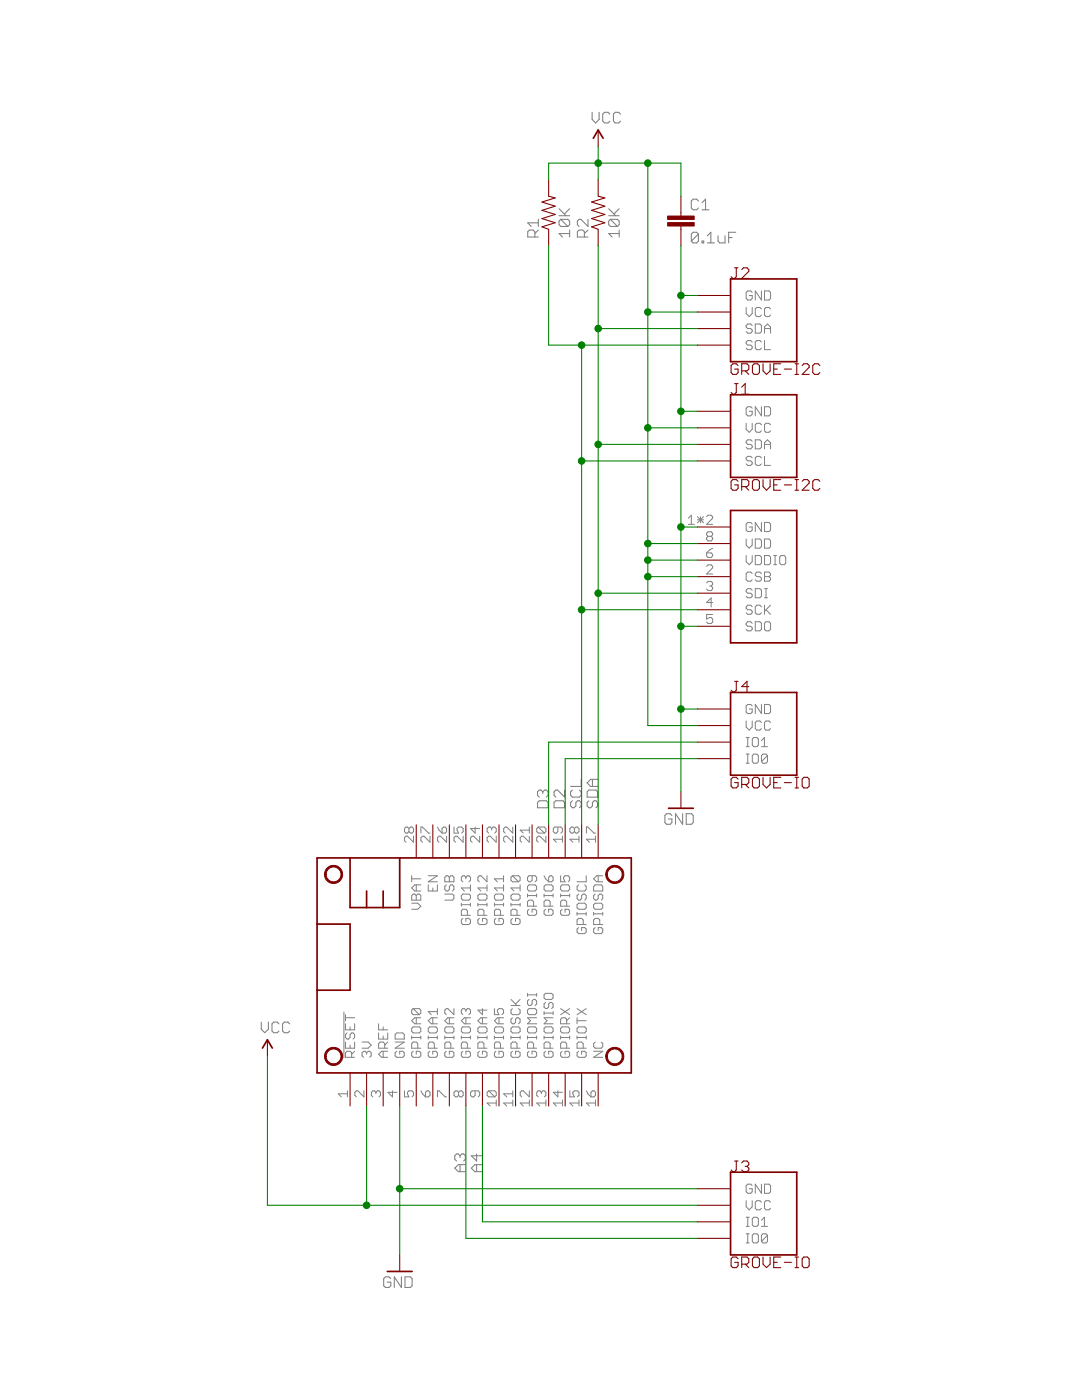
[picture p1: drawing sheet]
<?xml version="1.0" encoding="utf-8"?>
<!DOCTYPE eagle SYSTEM "eagle.dtd">
<eagle version="9.2.2">
<drawing>
<settings>
<setting alwaysvectorfont="yes"/>
<setting keepoldvectorfont="yes"/>
<setting verticaltext="up"/>
</settings>
<grid distance="0.1" unitdist="inch" unit="inch" style="lines" multiple="1" display="no" altdistance="0.01" altunitdist="inch" altunit="inch"/>
<schematic xreflabel="%F%N/%S.%C%R" xrefpart="/%S.%C%R">
<libraries>
<library name="microbuilder">
<symbols>
<symbol name="MICROSHIELD">
<wire x1="0" y1="33.02" x2="0" y2="22.86" width="0.254" layer="94"/>
<wire x1="0" y1="22.86" x2="0" y2="12.7" width="0.254" layer="94"/>
<wire x1="0" y1="12.7" x2="0" y2="0" width="0.254" layer="94"/>
<wire x1="0" y1="0" x2="48.26" y2="0" width="0.254" layer="94"/>
<wire x1="48.26" y1="0" x2="48.26" y2="33.02" width="0.254" layer="94"/>
<wire x1="48.26" y1="33.02" x2="12.7" y2="33.02" width="0.254" layer="94"/>
<pin name="!RESET" x="5.08" y="-5.08" length="middle" direction="in" rot="R90"/>
<pin name="3V" x="7.62" y="-5.08" length="middle" direction="sup" rot="R90"/>
<pin name="AREF" x="10.16" y="-5.08" length="middle" direction="pas" rot="R90"/>
<pin name="GND" x="12.7" y="-5.08" length="middle" direction="pwr" rot="R90"/>
<pin name="GPIOA0" x="15.24" y="-5.08" length="middle" rot="R90"/>
<pin name="GPIOA1" x="17.78" y="-5.08" length="middle" rot="R90"/>
<pin name="GPIOA2" x="20.32" y="-5.08" length="middle" rot="R90"/>
<pin name="GPIOA3" x="22.86" y="-5.08" length="middle" rot="R90"/>
<pin name="GPIOA4" x="25.4" y="-5.08" length="middle" rot="R90"/>
<pin name="GPIOA5" x="27.94" y="-5.08" length="middle" rot="R90"/>
<pin name="GPIOSCK" x="30.48" y="-5.08" length="middle" rot="R90"/>
<pin name="GPIOMOSI" x="33.02" y="-5.08" length="middle" rot="R90"/>
<pin name="GPIOMISO" x="35.56" y="-5.08" length="middle" rot="R90"/>
<pin name="GPIORX" x="38.1" y="-5.08" length="middle" rot="R90"/>
<pin name="GPIOTX" x="40.64" y="-5.08" length="middle" rot="R90"/>
<pin name="NC" x="43.18" y="-5.08" length="middle" direction="pas" rot="R90"/>
<pin name="GPIOSDA" x="43.18" y="38.1" length="middle" rot="R270"/>
<pin name="GPIOSCL" x="40.64" y="38.1" length="middle" rot="R270"/>
<circle x="45.72" y="30.48" radius="1.27" width="0.254" layer="94"/>
<circle x="45.72" y="2.54" radius="1.27" width="0.254" layer="94"/>
<pin name="GPIO5" x="38.1" y="38.1" length="middle" rot="R270"/>
<pin name="GPIO9" x="33.02" y="38.1" length="middle" rot="R270"/>
<pin name="GPIO6" x="35.56" y="38.1" length="middle" rot="R270"/>
<pin name="GPIO10" x="30.48" y="38.1" length="middle" rot="R270"/>
<pin name="GPIO11" x="27.94" y="38.1" length="middle" rot="R270"/>
<pin name="GPIO12" x="25.4" y="38.1" length="middle" rot="R270"/>
<pin name="GPIO13" x="22.86" y="38.1" length="middle" rot="R270"/>
<pin name="EN" x="17.78" y="38.1" length="middle" direction="pas" rot="R270"/>
<pin name="USB" x="20.32" y="38.1" length="middle" direction="sup" rot="R270"/>
<pin name="VBAT" x="15.24" y="38.1" length="middle" direction="sup" rot="R270"/>
<wire x1="12.7" y1="33.02" x2="5.08" y2="33.02" width="0.254" layer="94"/>
<wire x1="5.08" y1="33.02" x2="0" y2="33.02" width="0.254" layer="94"/>
<wire x1="5.08" y1="33.02" x2="5.08" y2="25.4" width="0.254" layer="94"/>
<wire x1="5.08" y1="25.4" x2="7.62" y2="25.4" width="0.254" layer="94"/>
<wire x1="7.62" y1="25.4" x2="10.16" y2="25.4" width="0.254" layer="94"/>
<wire x1="10.16" y1="25.4" x2="12.7" y2="25.4" width="0.254" layer="94"/>
<wire x1="12.7" y1="25.4" x2="12.7" y2="33.02" width="0.254" layer="94"/>
<wire x1="7.62" y1="27.94" x2="7.62" y2="25.4" width="0.254" layer="94"/>
<wire x1="10.16" y1="27.94" x2="10.16" y2="25.4" width="0.254" layer="94"/>
<wire x1="0" y1="22.86" x2="5.08" y2="22.86" width="0.254" layer="94"/>
<wire x1="5.08" y1="22.86" x2="5.08" y2="12.7" width="0.254" layer="94"/>
<wire x1="5.08" y1="12.7" x2="0" y2="12.7" width="0.254" layer="94"/>
<circle x="2.54" y="2.54" radius="1.27" width="0.254" layer="94"/>
<circle x="2.54" y="30.48" radius="1.27" width="0.254" layer="94"/>
</symbol>
</symbols>
<devicesets>
<deviceset name="FEATHERWING" prefix="MS">
<gates>
<gate name="G$1" symbol="MICROSHIELD" x="-25.4" y="-15.24"/>
</gates>
<devices>
<device name="" package="FEATHERWING">
<connects>
<connect gate="G$1" pin="!RESET" pad="1"/>
<connect gate="G$1" pin="3V" pad="2"/>
<connect gate="G$1" pin="AREF" pad="3"/>
<connect gate="G$1" pin="EN" pad="27"/>
<connect gate="G$1" pin="GND" pad="4"/>
<connect gate="G$1" pin="GPIO10" pad="22"/>
<connect gate="G$1" pin="GPIO11" pad="23"/>
<connect gate="G$1" pin="GPIO12" pad="24"/>
<connect gate="G$1" pin="GPIO13" pad="25"/>
<connect gate="G$1" pin="GPIO5" pad="19"/>
<connect gate="G$1" pin="GPIO6" pad="20"/>
<connect gate="G$1" pin="GPIO9" pad="21"/>
<connect gate="G$1" pin="GPIOA0" pad="5"/>
<connect gate="G$1" pin="GPIOA1" pad="6"/>
<connect gate="G$1" pin="GPIOA2" pad="7"/>
<connect gate="G$1" pin="GPIOA3" pad="8"/>
<connect gate="G$1" pin="GPIOA4" pad="9"/>
<connect gate="G$1" pin="GPIOA5" pad="10"/>
<connect gate="G$1" pin="GPIOMISO" pad="13"/>
<connect gate="G$1" pin="GPIOMOSI" pad="12"/>
<connect gate="G$1" pin="GPIORX" pad="14"/>
<connect gate="G$1" pin="GPIOSCK" pad="11"/>
<connect gate="G$1" pin="GPIOSCL" pad="18"/>
<connect gate="G$1" pin="GPIOSDA" pad="17"/>
<connect gate="G$1" pin="GPIOTX" pad="15"/>
<connect gate="G$1" pin="NC" pad="16"/>
<connect gate="G$1" pin="USB" pad="26"/>
<connect gate="G$1" pin="VBAT" pad="28"/>
</connects>
<technologies>
<technology name=""/>
</technologies>
</device>
<device name="_NODIM" package="FEATHERWING_DIM">
<connects>
<connect gate="G$1" pin="!RESET" pad="1"/>
<connect gate="G$1" pin="3V" pad="2"/>
<connect gate="G$1" pin="AREF" pad="3"/>
<connect gate="G$1" pin="EN" pad="27"/>
<connect gate="G$1" pin="GND" pad="4"/>
<connect gate="G$1" pin="GPIO10" pad="22"/>
<connect gate="G$1" pin="GPIO11" pad="23"/>
<connect gate="G$1" pin="GPIO12" pad="24"/>
<connect gate="G$1" pin="GPIO13" pad="25"/>
<connect gate="G$1" pin="GPIO5" pad="19"/>
<connect gate="G$1" pin="GPIO6" pad="20"/>
<connect gate="G$1" pin="GPIO9" pad="21"/>
<connect gate="G$1" pin="GPIOA0" pad="5"/>
<connect gate="G$1" pin="GPIOA1" pad="6"/>
<connect gate="G$1" pin="GPIOA2" pad="7"/>
<connect gate="G$1" pin="GPIOA3" pad="8"/>
<connect gate="G$1" pin="GPIOA4" pad="9"/>
<connect gate="G$1" pin="GPIOA5" pad="10"/>
<connect gate="G$1" pin="GPIOMISO" pad="13"/>
<connect gate="G$1" pin="GPIOMOSI" pad="12"/>
<connect gate="G$1" pin="GPIORX" pad="14"/>
<connect gate="G$1" pin="GPIOSCK" pad="11"/>
<connect gate="G$1" pin="GPIOSCL" pad="18"/>
<connect gate="G$1" pin="GPIOSDA" pad="17"/>
<connect gate="G$1" pin="GPIOTX" pad="15"/>
<connect gate="G$1" pin="NC" pad="16"/>
<connect gate="G$1" pin="USB" pad="26"/>
<connect gate="G$1" pin="VBAT" pad="28"/>
</connects>
<technologies>
<technology name=""/>
</technologies>
</device>
</devices>
</deviceset>
</devicesets>
</library>
<library name="rickk2">
<symbols>
<symbol name="BME280">
<pin name="GND" x="-10.16" y="7.62" length="middle" direction="pwr"/>
<pin name="VDD" x="-10.16" y="5.08" length="middle" direction="pwr"/>
<pin name="VDDIO" x="-10.16" y="2.54" length="middle" direction="pwr"/>
<pin name="CSB" x="-10.16" y="0" length="middle" direction="in"/>
<pin name="SDI" x="-10.16" y="-2.54" length="middle"/>
<pin name="SCK" x="-10.16" y="-5.08" length="middle" direction="in"/>
<pin name="SDO" x="-10.16" y="-7.62" length="middle"/>
<wire x1="-5.08" y1="-10.16" x2="-5.08" y2="10.16" width="0.254" layer="94"/>
<wire x1="-5.08" y1="10.16" x2="5.08" y2="10.16" width="0.254" layer="94"/>
<wire x1="5.08" y1="10.16" x2="5.08" y2="-10.16" width="0.254" layer="94"/>
<wire x1="5.08" y1="-10.16" x2="-5.08" y2="-10.16" width="0.254" layer="94"/>
</symbol>
<symbol name="RESISTOR">
<wire x1="-2.54" y1="0" x2="-2.159" y2="1.016" width="0.1524" layer="94"/>
<wire x1="-2.159" y1="1.016" x2="-1.524" y2="-1.016" width="0.1524" layer="94"/>
<wire x1="-1.524" y1="-1.016" x2="-0.889" y2="1.016" width="0.1524" layer="94"/>
<wire x1="-0.889" y1="1.016" x2="-0.254" y2="-1.016" width="0.1524" layer="94"/>
<wire x1="-0.254" y1="-1.016" x2="0.381" y2="1.016" width="0.1524" layer="94"/>
<wire x1="0.381" y1="1.016" x2="1.016" y2="-1.016" width="0.1524" layer="94"/>
<wire x1="1.016" y1="-1.016" x2="1.651" y2="1.016" width="0.1524" layer="94"/>
<wire x1="1.651" y1="1.016" x2="2.286" y2="-1.016" width="0.1524" layer="94"/>
<wire x1="2.286" y1="-1.016" x2="2.54" y2="0" width="0.1524" layer="94"/>
<text x="-3.81" y="1.4986" size="1.778" layer="95">&gt;NAME</text>
<text x="-3.81" y="-3.302" size="1.778" layer="96">&gt;VALUE</text>
<pin name="2" x="5.08" y="0" visible="off" length="short" direction="pas" swaplevel="1" rot="R180"/>
<pin name="1" x="-5.08" y="0" visible="off" length="short" direction="pas" swaplevel="1"/>
</symbol>
<symbol name="DGND">
<wire x1="-1.905" y1="0" x2="1.905" y2="0" width="0.254" layer="94"/>
<text x="-2.54" y="-2.54" size="1.778" layer="96">&gt;VALUE</text>
<pin name="GND" x="0" y="2.54" visible="off" length="short" direction="sup" rot="R270"/>
</symbol>
<symbol name="VCC">
<wire x1="0.762" y1="1.27" x2="0" y2="2.54" width="0.254" layer="94"/>
<wire x1="0" y1="2.54" x2="-0.762" y2="1.27" width="0.254" layer="94"/>
<text x="-1.016" y="3.556" size="1.778" layer="96">&gt;VALUE</text>
<pin name="VCC" x="0" y="0" visible="off" length="short" direction="sup" rot="R90"/>
</symbol>
<symbol name="GROVE-I2C">
<pin name="SCL" x="-7.62" y="-5.08" visible="pin" length="middle" direction="pas"/>
<pin name="SDA" x="-7.62" y="-2.54" visible="pin" length="middle" direction="pas"/>
<pin name="VCC" x="-7.62" y="0" visible="pin" length="middle" direction="pas"/>
<pin name="GND" x="-7.62" y="2.54" visible="pin" length="middle" direction="pas"/>
<wire x1="-2.54" y1="-7.62" x2="-2.54" y2="5.08" width="0.254" layer="94"/>
<wire x1="-2.54" y1="5.08" x2="7.62" y2="5.08" width="0.254" layer="94"/>
<wire x1="7.62" y1="5.08" x2="7.62" y2="-7.62" width="0.254" layer="94"/>
<wire x1="7.62" y1="-7.62" x2="-2.54" y2="-7.62" width="0.254" layer="94"/>
<text x="-2.54" y="5.08" size="1.778" layer="94">&gt;NAME</text>
<text x="-2.54" y="-9.652" size="1.778" layer="94">&gt;VALUE</text>
</symbol>
<symbol name="GROVE-IO">
<pin name="IO0" x="-7.62" y="-5.08" visible="pin" length="middle" direction="pas"/>
<pin name="IO1" x="-7.62" y="-2.54" visible="pin" length="middle" direction="pas"/>
<pin name="VCC" x="-7.62" y="0" visible="pin" length="middle" direction="pas"/>
<pin name="GND" x="-7.62" y="2.54" visible="pin" length="middle" direction="pas"/>
<wire x1="-2.54" y1="-7.62" x2="-2.54" y2="5.08" width="0.254" layer="94"/>
<wire x1="-2.54" y1="5.08" x2="7.62" y2="5.08" width="0.254" layer="94"/>
<wire x1="7.62" y1="5.08" x2="7.62" y2="-7.62" width="0.254" layer="94"/>
<wire x1="7.62" y1="-7.62" x2="-2.54" y2="-7.62" width="0.254" layer="94"/>
<text x="-2.54" y="5.08" size="1.778" layer="94">&gt;NAME</text>
<text x="-2.54" y="-9.652" size="1.778" layer="94">&gt;VALUE</text>
</symbol>
<symbol name="CAP">
<wire x1="0" y1="2.54" x2="0" y2="2.032" width="0.1524" layer="94"/>
<wire x1="0" y1="0" x2="0" y2="0.508" width="0.1524" layer="94"/>
<text x="1.524" y="2.921" size="1.778" layer="95">&gt;NAME</text>
<text x="1.524" y="-2.159" size="1.778" layer="96">&gt;VALUE</text>
<rectangle x1="-2.032" y1="0.508" x2="2.032" y2="1.016" layer="94"/>
<rectangle x1="-2.032" y1="1.524" x2="2.032" y2="2.032" layer="94"/>
<pin name="1" x="0" y="5.08" visible="off" length="short" direction="pas" swaplevel="1" rot="R270"/>
<pin name="2" x="0" y="-2.54" visible="off" length="short" direction="pas" swaplevel="1" rot="R90"/>
</symbol>
</symbols>
<devicesets>
<deviceset name="BME280">
<gates>
<gate name="G$1" symbol="BME280" x="0" y="0"/>
</gates>
<devices>
<device name="" package="BME280">
<connects>
<connect gate="G$1" pin="CSB" pad="2"/>
<connect gate="G$1" pin="GND" pad="1 7"/>
<connect gate="G$1" pin="SCK" pad="4"/>
<connect gate="G$1" pin="SDI" pad="3"/>
<connect gate="G$1" pin="SDO" pad="5"/>
<connect gate="G$1" pin="VDD" pad="8"/>
<connect gate="G$1" pin="VDDIO" pad="6"/>
</connects>
<technologies>
<technology name=""/>
</technologies>
</device>
</devices>
</deviceset>
<deviceset name="RES-10K-0603" prefix="R" uservalue="yes">
<gates>
<gate name="G$1" symbol="RESISTOR" x="0" y="0"/>
</gates>
<devices>
<device name="0603" package="0603-RES">
<connects>
<connect gate="G$1" pin="1" pad="1"/>
<connect gate="G$1" pin="2" pad="2"/>
</connects>
<technologies>
<technology name="">
<attribute name="PROD_ID" value=""/>
<attribute name="VALUE" value="10K" constant="no"/>
</technology>
</technologies>
</device>
</devices>
</deviceset>
<deviceset name="GND" prefix="GND">
<gates>
<gate name="1" symbol="DGND" x="0" y="0"/>
</gates>
<devices>
<device name="">
<technologies>
<technology name=""/>
</technologies>
</device>
</devices>
</deviceset>
<deviceset name="VCC" prefix="SUPPLY">
<gates>
<gate name="G$1" symbol="VCC" x="0" y="0"/>
</gates>
<devices>
<device name="">
<technologies>
<technology name=""/>
</technologies>
</device>
</devices>
</deviceset>
<deviceset name="GROVE-I2C" prefix="J">
<gates>
<gate name="G$1" symbol="GROVE-I2C" x="0" y="2.54"/>
</gates>
<devices>
<device name="" package="GROVE-VERT-PTH">
<connects>
<connect gate="G$1" pin="GND" pad="4"/>
<connect gate="G$1" pin="SCL" pad="1"/>
<connect gate="G$1" pin="SDA" pad="2"/>
<connect gate="G$1" pin="VCC" pad="3"/>
</connects>
<technologies>
<technology name=""/>
</technologies>
</device>
</devices>
</deviceset>
<deviceset name="GROVE-IO" prefix="J">
<gates>
<gate name="G$1" symbol="GROVE-IO" x="0" y="2.54"/>
</gates>
<devices>
<device name="" package="GROVE-VERT-PTH">
<connects>
<connect gate="G$1" pin="GND" pad="4"/>
<connect gate="G$1" pin="IO0" pad="1"/>
<connect gate="G$1" pin="IO1" pad="2"/>
<connect gate="G$1" pin="VCC" pad="3"/>
</connects>
<technologies>
<technology name=""/>
</technologies>
</device>
</devices>
</deviceset>
<deviceset name="CAP-0.1UF-0603" prefix="C" uservalue="yes">
<gates>
<gate name="G$1" symbol="CAP" x="0" y="0"/>
</gates>
<devices>
<device name="" package="0603-CAP">
<connects>
<connect gate="G$1" pin="1" pad="1"/>
<connect gate="G$1" pin="2" pad="2"/>
</connects>
<technologies>
<technology name="">
<attribute name="VALUE" value="0.1uF" constant="no"/>
</technology>
</technologies>
</device>
</devices>
</deviceset>
</devicesets>
</library>
</libraries>
<attributes>
</attributes>
<variantdefs>
</variantdefs>
<classes>
<class number="0" name="default" width="0" drill="0">
</class>
</classes>
<parts>
<part name="MS1" library="microbuilder" deviceset="FEATHERWING" device="" value="FEATHERWING"/>
<part name="U$1" library="rickk2" deviceset="BME280" device=""/>
<part name="R1" library="rickk2" deviceset="RES-10K-0603" device="0603" value="10K"/>
<part name="R2" library="rickk2" deviceset="RES-10K-0603" device="0603" value="10K"/>
<part name="GND1" library="rickk2" deviceset="GND" device=""/>
<part name="SUPPLY1" library="rickk2" deviceset="VCC" device=""/>
<part name="J1" library="rickk2" deviceset="GROVE-I2C" device=""/>
<part name="J2" library="rickk2" deviceset="GROVE-I2C" device=""/>
<part name="GND2" library="rickk2" deviceset="GND" device=""/>
<part name="SUPPLY2" library="rickk2" deviceset="VCC" device=""/>
<part name="J3" library="rickk2" deviceset="GROVE-IO" device=""/>
<part name="J4" library="rickk2" deviceset="GROVE-IO" device=""/>
<part name="C1" library="rickk2" deviceset="CAP-0.1UF-0603" device="" value="0.1uF"/>
</parts>
<sheets>
<sheet>
<plain>
</plain>
<instances>
<instance part="MS1" gate="G$1" x="96.52" y="96.52" smashed="yes"/>
<instance part="U$1" gate="G$1" x="165.1" y="172.72" smashed="yes"/>
<instance part="R1" gate="G$1" x="132.08" y="228.6" smashed="yes" rot="R90">
<attribute name="NAME" x="130.5814" y="224.79" size="1.778" layer="95" rot="R90"/>
<attribute name="VALUE" x="135.382" y="224.79" size="1.778" layer="96" rot="R90"/>
</instance>
<instance part="R2" gate="G$1" x="139.7" y="228.6" smashed="yes" rot="R90">
<attribute name="NAME" x="138.2014" y="224.79" size="1.778" layer="95" rot="R90"/>
<attribute name="VALUE" x="143.002" y="224.79" size="1.778" layer="96" rot="R90"/>
</instance>
<instance part="GND1" gate="1" x="109.22" y="66.04" smashed="yes">
<attribute name="VALUE" x="106.68" y="63.5" size="1.778" layer="96"/>
</instance>
<instance part="SUPPLY1" gate="G$1" x="88.9" y="99.06" smashed="yes">
<attribute name="VALUE" x="87.884" y="102.616" size="1.778" layer="96"/>
</instance>
<instance part="J1" gate="G$1" x="162.56" y="195.58" smashed="yes">
<attribute name="NAME" x="160.02" y="200.66" size="1.778" layer="94"/>
<attribute name="VALUE" x="160.02" y="185.928" size="1.778" layer="94"/>
</instance>
<instance part="J2" gate="G$1" x="162.56" y="213.36" smashed="yes">
<attribute name="NAME" x="160.02" y="218.44" size="1.778" layer="94"/>
<attribute name="VALUE" x="160.02" y="203.708" size="1.778" layer="94"/>
</instance>
<instance part="GND2" gate="1" x="152.4" y="137.16" smashed="yes">
<attribute name="VALUE" x="149.86" y="134.62" size="1.778" layer="96"/>
</instance>
<instance part="SUPPLY2" gate="G$1" x="139.7" y="238.76" smashed="yes">
<attribute name="VALUE" x="138.684" y="242.316" size="1.778" layer="96"/>
</instance>
<instance part="J3" gate="G$1" x="162.56" y="76.2" smashed="yes">
<attribute name="NAME" x="160.02" y="81.28" size="1.778" layer="94"/>
<attribute name="VALUE" x="160.02" y="66.548" size="1.778" layer="94"/>
</instance>
<instance part="J4" gate="G$1" x="162.56" y="149.86" smashed="yes">
<attribute name="NAME" x="160.02" y="154.94" size="1.778" layer="94"/>
<attribute name="VALUE" x="160.02" y="140.208" size="1.778" layer="94"/>
</instance>
<instance part="C1" gate="G$1" x="152.4" y="226.06" smashed="yes">
<attribute name="NAME" x="153.924" y="228.981" size="1.778" layer="95"/>
<attribute name="VALUE" x="153.924" y="223.901" size="1.778" layer="96"/>
</instance>
</instances>
<busses>
</busses>
<nets>
<net name="GND" class="0">
<segment>
<pinref part="MS1" gate="G$1" pin="GND"/>
<wire x1="109.22" y1="91.44" x2="109.22" y2="78.74" width="0.1524" layer="91"/>
<pinref part="GND1" gate="1" pin="GND"/>
<pinref part="J3" gate="G$1" pin="GND"/>
<wire x1="109.22" y1="78.74" x2="109.22" y2="68.58" width="0.1524" layer="91"/>
<wire x1="154.94" y1="78.74" x2="109.22" y2="78.74" width="0.1524" layer="91"/>
<junction x="109.22" y="78.74"/>
</segment>
<segment>
<pinref part="J2" gate="G$1" pin="GND"/>
<wire x1="154.94" y1="215.9" x2="152.4" y2="215.9" width="0.1524" layer="91"/>
<wire x1="152.4" y1="215.9" x2="152.4" y2="198.12" width="0.1524" layer="91"/>
<pinref part="J1" gate="G$1" pin="GND"/>
<wire x1="152.4" y1="198.12" x2="152.4" y2="180.34" width="0.1524" layer="91"/>
<wire x1="152.4" y1="180.34" x2="152.4" y2="165.1" width="0.1524" layer="91"/>
<wire x1="152.4" y1="165.1" x2="152.4" y2="152.4" width="0.1524" layer="91"/>
<wire x1="152.4" y1="152.4" x2="152.4" y2="139.7" width="0.1524" layer="91"/>
<wire x1="154.94" y1="198.12" x2="152.4" y2="198.12" width="0.1524" layer="91"/>
<junction x="152.4" y="198.12"/>
<pinref part="GND2" gate="1" pin="GND"/>
<pinref part="J4" gate="G$1" pin="GND"/>
<wire x1="154.94" y1="152.4" x2="152.4" y2="152.4" width="0.1524" layer="91"/>
<junction x="152.4" y="152.4"/>
<pinref part="U$1" gate="G$1" pin="GND"/>
<wire x1="154.94" y1="180.34" x2="152.4" y2="180.34" width="0.1524" layer="91"/>
<junction x="152.4" y="180.34"/>
<pinref part="U$1" gate="G$1" pin="SDO"/>
<wire x1="154.94" y1="165.1" x2="152.4" y2="165.1" width="0.1524" layer="91"/>
<junction x="152.4" y="165.1"/>
<pinref part="C1" gate="G$1" pin="2"/>
<wire x1="152.4" y1="223.52" x2="152.4" y2="215.9" width="0.1524" layer="91"/>
<junction x="152.4" y="215.9"/>
</segment>
</net>
<net name="SDA" class="0">
<segment>
<pinref part="MS1" gate="G$1" pin="GPIOSDA"/>
<wire x1="139.7" y1="134.62" x2="139.7" y2="170.18" width="0.1524" layer="91"/>
<pinref part="J2" gate="G$1" pin="SDA"/>
<wire x1="139.7" y1="170.18" x2="139.7" y2="193.04" width="0.1524" layer="91"/>
<wire x1="139.7" y1="193.04" x2="139.7" y2="210.82" width="0.1524" layer="91"/>
<wire x1="139.7" y1="210.82" x2="154.94" y2="210.82" width="0.1524" layer="91"/>
<pinref part="J1" gate="G$1" pin="SDA"/>
<wire x1="154.94" y1="193.04" x2="139.7" y2="193.04" width="0.1524" layer="91"/>
<junction x="139.7" y="193.04"/>
<wire x1="139.7" y1="210.82" x2="139.7" y2="223.52" width="0.1524" layer="91"/>
<junction x="139.7" y="210.82"/>
<pinref part="R2" gate="G$1" pin="1"/>
<label x="139.7" y="137.16" size="1.778" layer="95" rot="R90"/>
<pinref part="U$1" gate="G$1" pin="SDI"/>
<wire x1="154.94" y1="170.18" x2="139.7" y2="170.18" width="0.1524" layer="91"/>
<junction x="139.7" y="170.18"/>
</segment>
</net>
<net name="SCL" class="0">
<segment>
<pinref part="MS1" gate="G$1" pin="GPIOSCL"/>
<wire x1="137.16" y1="134.62" x2="137.16" y2="167.64" width="0.1524" layer="91"/>
<pinref part="J2" gate="G$1" pin="SCL"/>
<wire x1="137.16" y1="167.64" x2="137.16" y2="190.5" width="0.1524" layer="91"/>
<wire x1="137.16" y1="190.5" x2="137.16" y2="208.28" width="0.1524" layer="91"/>
<wire x1="137.16" y1="208.28" x2="154.94" y2="208.28" width="0.1524" layer="91"/>
<wire x1="137.16" y1="208.28" x2="132.08" y2="208.28" width="0.1524" layer="91"/>
<junction x="137.16" y="208.28"/>
<pinref part="R1" gate="G$1" pin="1"/>
<wire x1="132.08" y1="208.28" x2="132.08" y2="223.52" width="0.1524" layer="91"/>
<pinref part="J1" gate="G$1" pin="SCL"/>
<wire x1="154.94" y1="190.5" x2="137.16" y2="190.5" width="0.1524" layer="91"/>
<junction x="137.16" y="190.5"/>
<label x="137.16" y="137.16" size="1.778" layer="95" rot="R90"/>
<pinref part="U$1" gate="G$1" pin="SCK"/>
<wire x1="154.94" y1="167.64" x2="137.16" y2="167.64" width="0.1524" layer="91"/>
<junction x="137.16" y="167.64"/>
</segment>
</net>
<net name="VCC" class="0">
<segment>
<pinref part="R1" gate="G$1" pin="2"/>
<wire x1="132.08" y1="233.68" x2="132.08" y2="236.22" width="0.1524" layer="91"/>
<wire x1="132.08" y1="236.22" x2="139.7" y2="236.22" width="0.1524" layer="91"/>
<pinref part="R2" gate="G$1" pin="2"/>
<wire x1="139.7" y1="236.22" x2="139.7" y2="233.68" width="0.1524" layer="91"/>
<pinref part="J2" gate="G$1" pin="VCC"/>
<wire x1="154.94" y1="213.36" x2="147.32" y2="213.36" width="0.1524" layer="91"/>
<wire x1="147.32" y1="213.36" x2="147.32" y2="236.22" width="0.1524" layer="91"/>
<wire x1="147.32" y1="236.22" x2="139.7" y2="236.22" width="0.1524" layer="91"/>
<junction x="139.7" y="236.22"/>
<wire x1="139.7" y1="236.22" x2="139.7" y2="238.76" width="0.1524" layer="91"/>
<pinref part="J1" gate="G$1" pin="VCC"/>
<wire x1="154.94" y1="195.58" x2="147.32" y2="195.58" width="0.1524" layer="91"/>
<wire x1="147.32" y1="195.58" x2="147.32" y2="213.36" width="0.1524" layer="91"/>
<junction x="147.32" y="213.36"/>
<pinref part="SUPPLY2" gate="G$1" pin="VCC"/>
<pinref part="J4" gate="G$1" pin="VCC"/>
<wire x1="154.94" y1="149.86" x2="147.32" y2="149.86" width="0.1524" layer="91"/>
<wire x1="147.32" y1="149.86" x2="147.32" y2="172.72" width="0.1524" layer="91"/>
<junction x="147.32" y="195.58"/>
<pinref part="U$1" gate="G$1" pin="VDD"/>
<wire x1="147.32" y1="172.72" x2="147.32" y2="175.26" width="0.1524" layer="91"/>
<wire x1="147.32" y1="175.26" x2="147.32" y2="177.8" width="0.1524" layer="91"/>
<wire x1="147.32" y1="177.8" x2="147.32" y2="195.58" width="0.1524" layer="91"/>
<wire x1="154.94" y1="177.8" x2="147.32" y2="177.8" width="0.1524" layer="91"/>
<junction x="147.32" y="177.8"/>
<pinref part="U$1" gate="G$1" pin="VDDIO"/>
<wire x1="154.94" y1="175.26" x2="147.32" y2="175.26" width="0.1524" layer="91"/>
<junction x="147.32" y="175.26"/>
<pinref part="U$1" gate="G$1" pin="CSB"/>
<wire x1="154.94" y1="172.72" x2="147.32" y2="172.72" width="0.1524" layer="91"/>
<junction x="147.32" y="172.72"/>
<pinref part="C1" gate="G$1" pin="1"/>
<wire x1="152.4" y1="231.14" x2="152.4" y2="236.22" width="0.1524" layer="91"/>
<wire x1="152.4" y1="236.22" x2="147.32" y2="236.22" width="0.1524" layer="91"/>
<junction x="147.32" y="236.22"/>
</segment>
<segment>
<pinref part="MS1" gate="G$1" pin="3V"/>
<wire x1="104.14" y1="91.44" x2="104.14" y2="76.2" width="0.1524" layer="91"/>
<pinref part="J3" gate="G$1" pin="VCC"/>
<wire x1="154.94" y1="76.2" x2="104.14" y2="76.2" width="0.1524" layer="91"/>
<pinref part="SUPPLY1" gate="G$1" pin="VCC"/>
<wire x1="104.14" y1="76.2" x2="88.9" y2="76.2" width="0.1524" layer="91"/>
<wire x1="88.9" y1="76.2" x2="88.9" y2="99.06" width="0.1524" layer="91"/>
<junction x="104.14" y="76.2"/>
</segment>
</net>
<net name="A4" class="0">
<segment>
<pinref part="J3" gate="G$1" pin="IO1"/>
<pinref part="MS1" gate="G$1" pin="GPIOA4"/>
<wire x1="154.94" y1="73.66" x2="121.92" y2="73.66" width="0.1524" layer="91"/>
<wire x1="121.92" y1="73.66" x2="121.92" y2="91.44" width="0.1524" layer="91"/>
<label x="121.92" y="81.28" size="1.778" layer="95" rot="R90"/>
</segment>
</net>
<net name="A3" class="0">
<segment>
<pinref part="J3" gate="G$1" pin="IO0"/>
<pinref part="MS1" gate="G$1" pin="GPIOA3"/>
<wire x1="154.94" y1="71.12" x2="119.38" y2="71.12" width="0.1524" layer="91"/>
<wire x1="119.38" y1="71.12" x2="119.38" y2="91.44" width="0.1524" layer="91"/>
<label x="119.38" y="81.28" size="1.778" layer="95" rot="R90"/>
</segment>
</net>
<net name="D3" class="0">
<segment>
<pinref part="J4" gate="G$1" pin="IO1"/>
<pinref part="MS1" gate="G$1" pin="GPIO6"/>
<wire x1="154.94" y1="147.32" x2="132.08" y2="147.32" width="0.1524" layer="91"/>
<wire x1="132.08" y1="147.32" x2="132.08" y2="134.62" width="0.1524" layer="91"/>
<label x="132.08" y="137.16" size="1.778" layer="95" rot="R90"/>
</segment>
</net>
<net name="D2" class="0">
<segment>
<pinref part="J4" gate="G$1" pin="IO0"/>
<pinref part="MS1" gate="G$1" pin="GPIO5"/>
<wire x1="154.94" y1="144.78" x2="134.62" y2="144.78" width="0.1524" layer="91"/>
<wire x1="134.62" y1="144.78" x2="134.62" y2="134.62" width="0.1524" layer="91"/>
<label x="134.62" y="137.16" size="1.778" layer="95" rot="R90"/>
</segment>
</net>
</nets>
</sheet>
</sheets>
<errors>
<approved hash="102,1,104.14,91.44,3V,VCC,,,,"/>
<approved hash="202,1,101.6,91.44,MS1,!RESET,,,,"/>
<approved hash="104,1,154.94,50.8,U$1,VDD,VCC,,,"/>
<approved hash="104,1,154.94,48.26,U$1,VDDIO,VCC,,,"/>
<approved hash="117,1,116.84,134.62,USB,,,,,"/>
<approved hash="117,1,111.76,134.62,VBAT,,,,,"/>
</errors>
</schematic>
</drawing>
</eagle>
